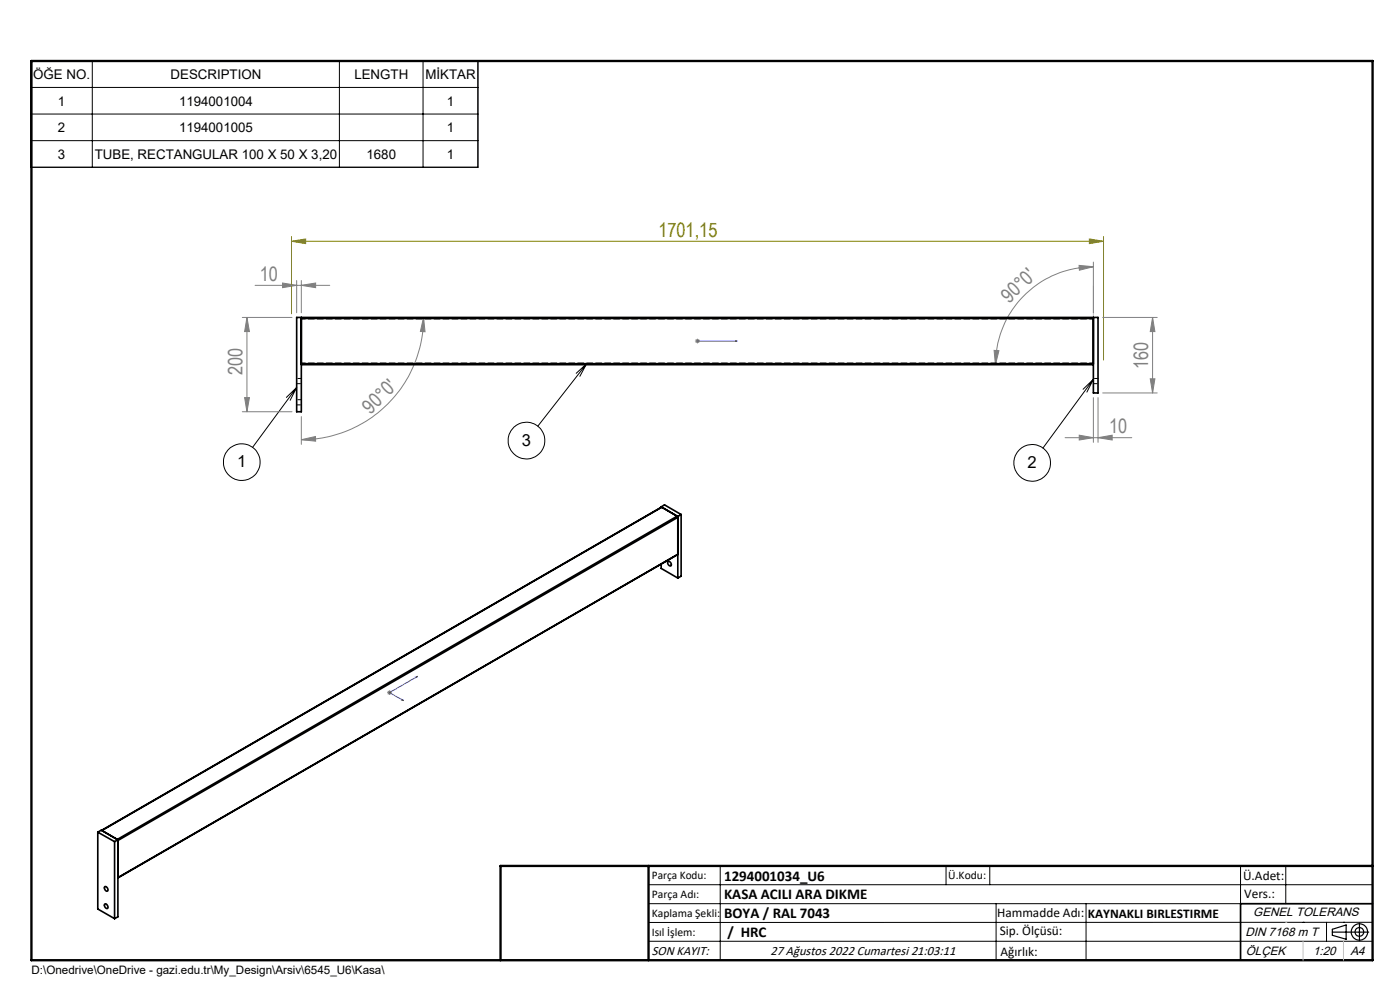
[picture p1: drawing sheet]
<svg xmlns="http://www.w3.org/2000/svg" width="297mm" height="210mm" viewBox="0 0 297 210" stroke-linecap="round" stroke-linejoin="round" font-family="sans-serif">
<g fill="none" stroke="#000" stroke-width=".21">
<path d="M6.5 12.9h94.9v22.6h-94.9zM6.5 18.5h94.9M19.6 12.9v22.6M72 12.9v22.6M89.7 12.9v22.6M6.5 24.2h94.9M6.5 29.8h94.9M124.5 77.1l-10.4 13.3M124.5 77.1l-1.5 2.7M124.5 77.1l-2.3 2.1M62.9 82.2l-9.3 12.7M62.9 82.2l-1.3 2.7"/>
<path d="M62.9 82.2l-2.2 2.1M232 80.5l-10.7 14.5M232 80.5l-1.4 2.7M232 80.5l-2.2 2.1M137.6 187.7h153.6M137.6 191.7h153.6M137.6 199.7h153.6M152.8 183.7v20M200.7 183.7v4M210 183.7v4M211.3 191.7v12M230.4 191.7v12"/>
<path d="M263.2 183.7v20M272.8 183.7v8M276.4 195.6h.1M281.4 195.6v4.1M285 195.6h.1M291.2 195.6l-153.6 .1"/>
<circle cx="51.3" cy="98" r="3.9"/>
<circle cx="111.7" cy="93.4" r="3.9"/>
<circle cx="219" cy="98.2" r="3.9"/>
</g>
<g fill="none" stroke="#000" stroke-width=".25">
<path d="M282.6 197.7h7.8M282.6 197.1l3-.9v3l-3-.8zM288.4 195.8v3.8M106.2 203.7h185"/>
<circle cx="288.4" cy="197.7" r="1.74"/>
<circle cx="288.4" cy="197.7" r=".93"/>
</g>
<path d="M61.8 51.2l3-.5v1zM61.8 50.2v16.4M61.8 51.2h172.3M231.1 50.7l3 .5-3 .5zM234.1 50.2v26.2" fill="none" stroke="#808000" stroke-width=".21"/>
<path d="M147.8 72.3h.3zM148 72.3h.1M148 72.3h8.4M156.4 72.3h-.5h.5M85.2 148.5l.2-.1 .2 .2zM88.2 143.6l.4-.1-.2 .2zM88.6 143.5l-6 3.4 3 1.7" fill="none" stroke="#00f" stroke-width=".21"/>
<g fill="none" stroke="#808080" stroke-width=".21">
<path d="M62.9 59.5v6.8M63.9 59.5v6.8M228.9 56.3l3.1 .3-3 .7zM232 56.6a20.8 20.8 0 0 0-20.8 20.8M232 55.6v10.7M51.4 67.3h10.5M52.4 67.3l.5 3h-1zM52.4 67.3v20M54.1 60.5h15.9M59.9 60l3 .5-3 .5zM63.9 60.5l3.1-.5v1zM89.9 67.3l.3 3.1-1-.1z"/>
<path d="M89.9 67.3a25.9 25.9 0 0 1-26 26M147.4 72.3h1M147.6 72l.7 .7M148 71.9v.9M148.3 72l-.7 .7M210.9 74.3l1 .1-.7 3zM233.9 67.3h11.6M244.5 67.3l.5 3h-1zM244.5 67.3v16.1M51.4 87.3h10.5M51.9 84.3h1l-.5 3zM63.9 93.3l3-.7 .1 1z"/>
<path d="M63.9 88.4v5.9M226 92.8h14.1M229 92.3l3 .5-3 .5zM232 84.3v9.5M232.9 92.8l3-.5v1zM232.9 84.3v9.5M233.9 83.4h11.6M244 80.4h1l-.5 3zM82.1 146.9h1M82.3 146.6l.7 .7M82.6 146.4v1M83 146.6l-.7 .7"/>
</g>
<path d="M291.2 191.7h-28v12" fill="none" stroke="#000" stroke-width=".35"/>
<path d="M6.7 12.9h284.5v190.8h-284.5zM137.6 183.7v20M291.2 183.7h-185v20" fill="none" stroke="#000" stroke-width=".5"/>
<path d="M232 77.3v-16.6" fill="none" stroke="#c0c0c0" stroke-width=".21" stroke-dasharray="15.2 1.3 1.3 1.3" stroke-dashoffset="8.8"/>
<path d="M276.4 199.7v4M285 199.7v4" fill="none" stroke="#c0c0c0" stroke-width=".21"/>
<path d="M272.8 195.6h.1" fill="none" stroke="#c0c0c0" stroke-width=".25"/>
<path d="M231.1 50.7l3 .5-3 .5zM61.8 51.2l3-.5v1z" fill="#808000"/>
<g fill="#00f">
<path d="M147.8 72.3h.3zM155.9 72.3h.5z"/>
<path d="M85.2 148.5l.2-.1 .2 .2zM88.2 143.6l.4-.1-.2 .2z"/>
</g>
<g fill="#808080">
<path d="M63.9 60.5l3.1-.5v1zM59.9 60l3 .5-3 .5z"/>
<path d="M228.9 56.3l3.1 .3-3 .7zM210.9 74.3l1 .1-.7 3z"/>
<path d="M63.9 93.3l3-.7 .1 1zM89.9 67.3l.3 3.1-1-.1z"/>
<path d="M244 80.4h1l-.5 3zM244.5 67.3l.5 3h-1z"/>
<path d="M52.4 67.3l.5 3h-1zM51.9 84.3h1l-.5 3z"/>
<path d="M229 92.3l3 .5-3 .5zM232.9 92.8l3-.5v1z"/>
</g>
<g fill="none" stroke="#000" stroke-width=".35">
<path d="M63.9 77.4h168.1M63.9 77.1h168.1M63.9 67.3v20h-1v-20h170v16.1h-.9v-16.1M63.9 67.5h168.1M140.3 119.7v.9l3.5 2M140.3 107.5v.1M140.3 107.5l3.5 2.1M140.3 107.5l.7-.4 3.5 2M140.3 107.6h.1M140.3 107.6l-118.7 68.5M140.4 107.6l-118.8 68.6 3.3 1.9 118.8-68.6M140.4 107.6l3.3 1.9"/>
<path d="M141.7 119.1a.6 .6 0 0 1 .6 .3 .6 .6 0 0 1-.1 .7 .68 .68 0 0 1-.5-1zM143.7 109.5l.1 .2-118.8 68.6M143.8 109.6v13M144.5 109.1v13.1l-.7 .4M144.5 109.1l-.7 .5M20.7 176.5l3.6 2M20.7 176.5v16.3l3.6 2.1M20.7 176.5l.8-.4 3.5 2M24.3 178.5v16.4M25 178.1v16.4l-.7 .4M25 178.1l-.7 .4M22.2 191.8a.56 .56 0 0 1 .6 .3 .56 .56 0 0 1-.1 .6 .71 .71 0 0 1-.5-.9z"/>
<path d="M22.3 188.1a.6 .6 0 0 1 .5 .3 .6 .6 0 0 1-.1 .6 .69 .69 0 0 1-.4-.9zM25 186.2l118.8-68.6-118.8 68.6"/>
</g>
<path d="M64 77h168M64 67.7h168M64 77.1h168M64 67.5h168M63 85.9h1M63 81.4h1M64 84.8h-1M64 80.3h-1M232 81.4h1M233 80.3h-1" fill="none" stroke="#000" stroke-width=".21" stroke-dasharray="1.3 .6" stroke-dashoffset=".5"/>
<text font-size="4.2" fill="#808000" x="139.7" y="50.2">1701,15</text>
<g font-size="4.2" fill="#808080">
<text x="55.1" y="59.6">10</text>
<text x="214.1" y="64.4" transform="rotate(-44 214.1 64.4)">90°0'</text>
<text x="51.5" y="79.5" transform="rotate(-90 51.5 79.5)">200</text>
<text x="243.6" y="78.2" transform="rotate(-90 243.6 78.2)">160</text>
<text x="78.6" y="87.9" transform="rotate(-45 78.6 87.9)">90°0'</text>
<text x="235.3" y="91.9">10</text>
</g>
<g font-size="3.5">
<text x="110.7" y="94.6">3</text>
<text x="50.3" y="99.1">1</text>
<text x="218" y="99.3">2</text>
</g>
<g font-size="3.2">
<text x="153.6" y="190.8">KASA ACILI ARA DIKME</text>
<text x="153.6" y="186.8">1294001034_U6</text>
<text x="153.6" y="194.8">BOYA / RAL 7043</text>
<text x="154.3" y="198.8">/ HRC</text>
</g>
<g font-size="2.8">
<text x="7" y="16.8">ÖĞE NO.</text>
<text x="36.2" y="16.8">DESCRIPTION</text>
<text x="75.2" y="16.8">LENGTH</text>
<text x="90.3" y="16.8">MİKTAR</text>
<text x="12.3" y="22.4">1</text>
<text x="38" y="22.4">1194001004</text>
<text x="94.8" y="22.4">1</text>
<text x="12.3" y="28.1">2</text>
<text x="38" y="28.1">1194001005</text>
<text x="94.8" y="28.1">1</text>
<text x="12.3" y="33.7">3</text>
<text x="20.1" y="33.7">TUBE, RECTANGULAR 100 X 50 X 3,20</text>
<text x="77.8" y="33.7">1680</text>
<text x="94.8" y="33.7">1</text>
<text x="263.7" y="186.7">Ü.Adet:</text>
<text x="263.9" y="190.5">Vers.:</text>
<text x="211.5" y="194.5">Hammadde Adı:</text>
<text x="230.8" y="194.7">KAYNAKLI BIRLESTIRME</text>
<text x="138.3" y="202.6">SON KAYIT:</text>
<text x="163.5" y="202.6">27 Ağustos 2022 Cumartesi 21:03:11</text>
<text x="212.1" y="198.4">Sip. Ölçüsü:</text>
<text x="212.2" y="202.7">Ağırlık:</text>
</g>
<g font-size="2.6">
<text x="265.9" y="194.4">GENEL TOLERANS</text>
<text x="264.2" y="198.5">DIN 7168 m T</text>
<text x="264.3" y="202.6">ÖLÇEK</text>
<text x="278.5" y="202.6">1:20</text>
<text x="286.5" y="202.6">A4</text>
</g>
<g font-size="2.5">
<text x="138.3" y="186.4">Parça Kodu:</text>
<text x="138.3" y="190.5">Parça Adı:</text>
<text x="201.2" y="186.5">Ü.Kodu:</text>
<text x="138.3" y="194.5">Kaplama Şekli:</text>
<text x="138.3" y="198.6">Isıl İşlem:</text>
<text x="6.7" y="206.7">D:\Onedrive\OneDrive - gazi.edu.tr\My_Design\Arsiv\6545_U6\Kasa\</text>
</g>
</svg>
